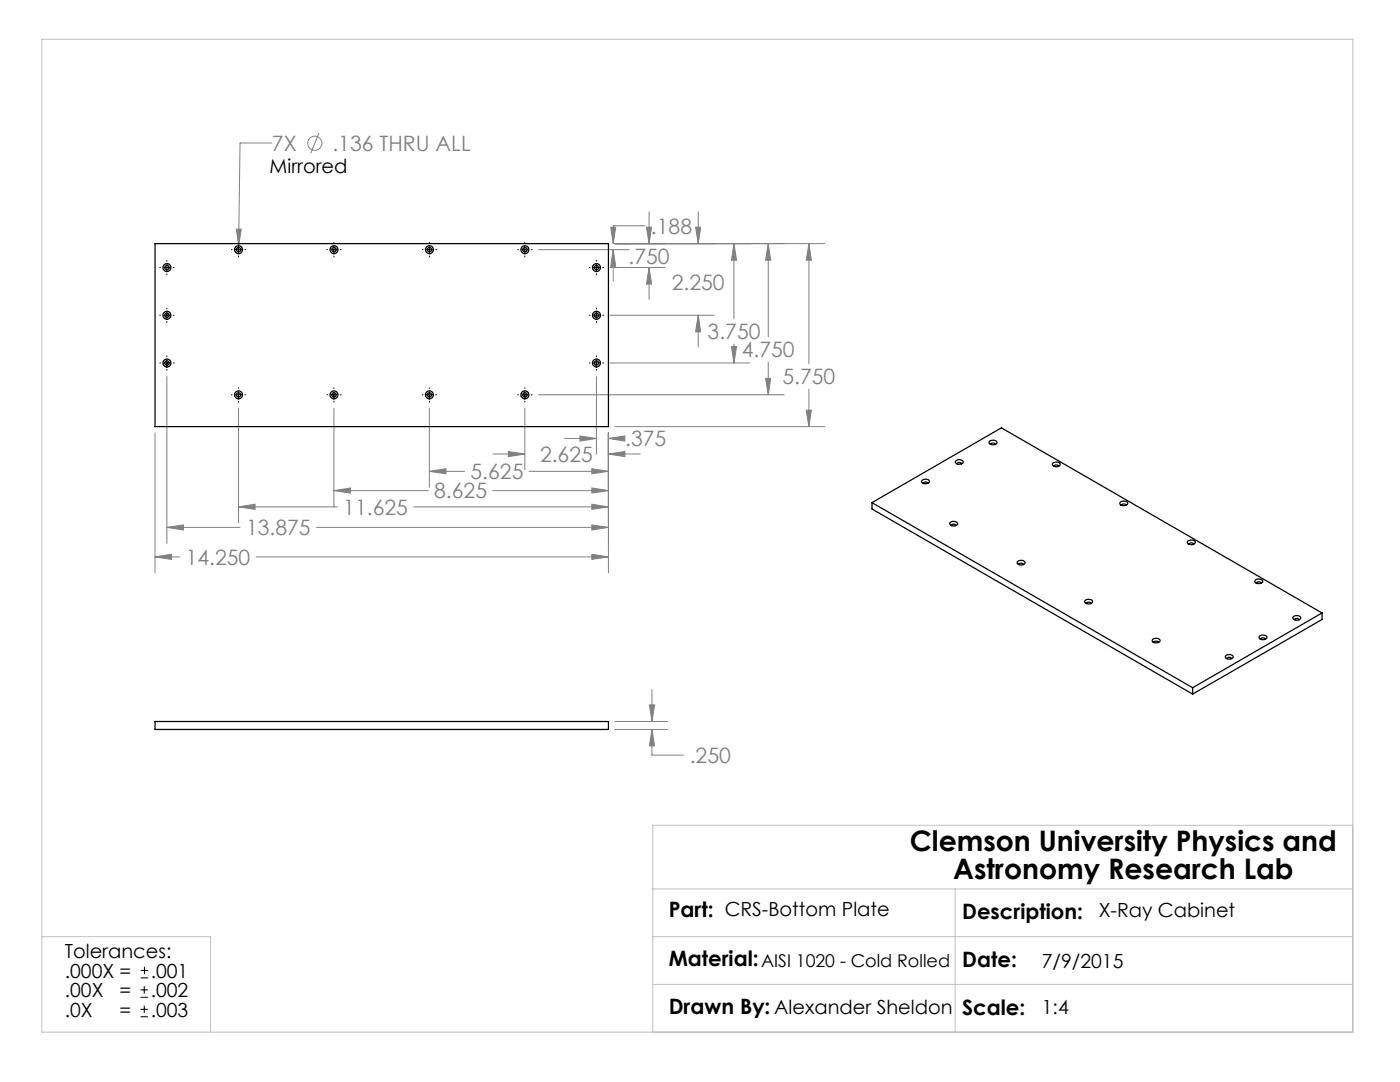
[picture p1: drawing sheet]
<svg xmlns="http://www.w3.org/2000/svg" width="279mm" height="216mm" viewBox="0 0 279 216" stroke-linecap="round" stroke-linejoin="round" font-family="sans-serif">
<g fill="none" stroke="#808080" stroke-width=".2">
<path d="M54.3 28.5h-6.4l-.3 20.5M63.6 26.6l-1.6 4M47.2 45.7h1l-.6 3.3zM107.5 49.8h18.1M121.7 53.4h11M121.9 45.3h1l-.5 3.3zM122.4 49.8v6.4M122.4 49.8l.5 3.3h-1zM122.7 48.6h41.9M128.7 45h-6.3v3.6M129 45.3h1l-.5 3.3zM129.5 42.3v6.3"/>
<path d="M129.5 53.4v6.3M129.5 53.4l.5 3.3h-1zM138.8 45.3h1l-.5 3.3zM139.3 42.3v6.3M146.5 48.6l.5 3.3h-1zM146.5 48.6v15M153.3 48.6l.5 3.3h-1zM153.3 48.6v18.6M161.4 48.6l.5 3.3h-1zM161.4 48.6v24M33.3 75.1v33.3M107.5 78.8h49"/>
<path d="M119 75.1v15.6M121.7 62.9h20.8M121.7 72.4h27.9M139.3 62.9l.5 3.3h-1zM139.3 62.9v6.4M146 69.1h1l-.5 3.3zM146.5 68.7v3.7M152.8 75.5h1l-.5 3.3zM153.3 72.2v6.6M161.4 77.6v7.5M30.9 86.4v27.9M47.6 81.5v22.8"/>
<path d="M66.6 97.9l3.4-.5v1zM66.6 81.5v19.6M66.6 97.9h18.9M85.7 94.1l3.3-.6v1zM85.7 81.5v15.7M85.7 94.1h7M98.4 97.9h23M98.4 90.6h6.3M101.5 90.1l3.2 .5-3.2 .5zM104.7 81.5v12.3M105.6 94.1h15.8M112.7 87.5h6.3"/>
<path d="M115.7 87l3.3 .5-3.3 .5zM118.1 93.5l3.3 .6-3.3 .4zM118.1 97.4l3.3 .5-3.3 .5zM121.4 87.5l3.3-.5v1zM121.4 90.6l3.3-.5v1zM121.4 86.4v27.9M121.4 87.5h2.2M121.4 90.6h6.4M122.7 85.1h41.9M160.9 81.8h1l-.5 3.3zM30.9 111.1l3.3-.5v1zM30.9 111.1h5"/>
<path d="M33.3 105.2l3.3-.5v1.1zM33.3 105.2h14.6M47.6 101.1l3.3-.5v1zM47.6 101.1h19.7M51.1 111.1h70.3M63.1 105.2h58.3M82.6 101.1h38.8M118.1 100.6l3.3 .5-3.3 .5zM118.1 104.7l3.3 .5-3.3 .6zM118.1 110.6l3.3 .5-3.3 .5zM130.1 137.6v6.4M122.7 145.6h10.6"/>
<path d="M122.7 144h10.6M129.6 140.7h1l-.5 3.3zM130.1 145.6l.5 3.2h-1zM130.1 145.6v5.1h6.4"/>
<circle cx="62.8" cy="28.6" r="1.41"/>
</g>
<g fill="none" stroke="#000" stroke-width=".2">
<path d="M31.9 53.4h.1M32.7 53.4h1.2M33.3 52v.1M33.3 52.7v1.3M33.3 54.6v.2M34.6 53.4h.1M46.2 49.8h.1M47 49.8h1.2M47.6 48.4v.1M47.6 49.2v1.2M47.6 51.1v.2M48.9 49.8h.1"/>
<path d="M65.2 49.8h.2M66 49.8h1.3M66.6 48.4v.1M66.6 49.2v1.2M66.6 51.1v.2M67.9 49.8h.2M84.3 49.8h.1M85.1 49.8h1.2M85.7 48.4v.1M85.7 49.2v1.2M85.7 51.1v.2M87 49.8h.1"/>
<path d="M103.3 49.8h.2M104.1 49.8h1.3M104.7 48.4v.1M104.7 49.2v1.2M104.7 51.1v.2M106 49.8h.2M117.6 53.4h.2M118.4 53.4h1.3M119 52v.1M119 52.7v1.3M119 54.6v.2M120.3 53.4h.2"/>
<path d="M31.9 72.4h.1M31.9 62.9h.1M32.7 72.4h1.2M32.7 62.9h1.2M33.3 61.5v.1M33.3 62.3v1.2M33.3 64.2v.1M33.3 71v.2M33.3 71.8v1.3M33.3 73.7v.2M34.6 72.4h.1M34.6 62.9h.1"/>
<path d="M46.2 78.8h.1M47 78.8h1.2M47.6 77.4v.1M47.6 78.1v1.3M48.9 78.8h.1M65.2 78.8h.2M66 78.8h1.3M66.6 77.4v.1M66.6 78.1v1.3M67.9 78.8h.2M84.3 78.8h.1M85.1 78.8h1.2"/>
<path d="M85.7 77.4v.1M85.7 78.1v1.3M87 78.8h.1M103.3 78.8h.2M104.1 78.8h1.3M104.7 77.4v.1M104.7 78.1v1.3M106 78.8h.2M117.6 72.4h.2M117.6 62.9h.2M118.4 72.4h1.3M118.4 62.9h1.3"/>
<path d="M119 61.5v.1M119 62.3v1.2M119 64.2v.1M119 71v.2M119 71.8v1.3M119 73.7v.2M120.3 72.4h.2M120.3 62.9h.2M47.6 80v.2M66.6 80v.2M85.7 80v.2M104.7 80v.2"/>
<path d="M28 199h1.5M28 197.5h1.5M28.1 195.1h1.5M28.1 193.6h1.5M28.8 196.8v1.5M28.8 192.9v1.5M28 202.9h1.5M28 201.4h1.5M28.8 200.7v1.4"/>
</g>
<path d="M8.4 7.8h261.6v198.2h-261.6zM130.3 177.4h139.7M190.6 177.4v28.6M270 164.7h-139.7v41.3M8.4 186.9h33.6v19.1M130.3 186.9h139.7M130.3 196.4h139.7" fill="none" stroke="#c0c0c0" stroke-width=".2"/>
<path d="M130.1 145.6l.5 3.2h-1zM129.6 140.7h1l-.5 3.3zM121.9 45.3h1l-.5 3.3zM122.4 49.8l.5 3.3h-1zM129 45.3h1l-.5 3.3zM129.5 53.4l.5 3.3h-1zM138.8 45.3h1l-.5 3.3zM139.3 62.9l.5 3.3h-1zM146.5 48.6l.5 3.3h-1zM146 69.1h1l-.5 3.3zM153.3 48.6l.5 3.3h-1zM152.8 75.5h1l-.5 3.3zM161.4 48.6l.5 3.3h-1zM160.9 81.8h1l-.5 3.3zM121.4 87.5l3.3-.5v1zM115.7 87l3.3 .5-3.3 .5zM121.4 90.6l3.3-.5v1zM101.5 90.1l3.2 .5-3.2 .5zM118.1 93.5l3.3 .6-3.3 .4zM85.7 94.1l3.3-.6v1zM118.1 97.4l3.3 .5-3.3 .5zM66.6 97.9l3.4-.5v1zM118.1 100.6l3.3 .5-3.3 .5zM47.6 101.1l3.3-.5v1zM118.1 104.7l3.3 .5-3.3 .6zM33.3 105.2l3.3-.5v1.1zM118.1 110.6l3.3 .5-3.3 .5zM30.9 111.1l3.3-.5v1zM47.2 45.7l.4 3.3 .6-3.3z" fill="#808080"/>
<g fill="none" stroke="#000" stroke-width=".25">
<path d="M30.9 48.6h90.5v36.5h-90.5zM184 95.9a.89 .89 0 0 1 1.5 .3 .97 .97 0 0 1-1.6-.2zM184.3 96.4a.46 .46 0 0 1 .4-.2 .46 .46 0 0 1 .4 .2M190.7 92a.9 .9 0 0 1 1.5 .3 .94 .94 0 0 1-1.6-.2zM191 92.6a.46 .46 0 0 1 .5-.3 .46 .46 0 0 1 .4 .3M197.6 88a.89 .89 0 0 1 1.4 .4 .92 .92 0 0 1-1.6-.2zM197.8 88.7a.46 .46 0 0 1 .4-.3 .46 .46 0 0 1 .4 .3M210.2 92.4a.85 .85 0 0 1 1.4 .4 .89 .89 0 0 1-1.6-.2zM210.4 93.1a.46 .46 0 0 1 .4-.3 .46 .46 0 0 1 .4 .3M174 100.3l64 36.9M174 100.3l25.8-14.9 64 36.9M174 100.3v1.3l64 36.9"/>
<path d="M189.6 104.3a.9 .9 0 0 1 1.5 .3 .95 .95 0 0 1-1.6-.1zM189.9 104.9a.46 .46 0 0 1 .4-.3 .46 .46 0 0 1 .4 .3M203.1 112.1a.89 .89 0 0 1 1.5 .3 .96 .96 0 0 1-1.6-.2zM203.4 112.7a.44 .44 0 0 1 .4-.3 .44 .44 0 0 1 .4 .3M216.6 119.7a1.05 1.05 0 0 1 1.5 .3 .87 .87 0 0 1-.9 .5 .87 .87 0 0 1-.7-.5zM223.7 100.2a.97 .97 0 0 1 1.4 .2 .9 .9 0 0 1-1.6 0zM223.8 100.8a.46 .46 0 0 1 .5-.3 .46 .46 0 0 1 .4 .3M237 108a1.08 1.08 0 0 1 1.5 .2 .87 .87 0 0 1-.8 .5 .87 .87 0 0 1-.7-.5zM237.3 108.6a.44 .44 0 0 1 .4-.3 .44 .44 0 0 1 .5 .3M250.5 115.8a1.01 1.01 0 0 1 1.5 .2 .9 .9 0 0 1-1.6 0zM250.8 116.4a.46 .46 0 0 1 .4-.3 .46 .46 0 0 1 .4 .3M216.9 120.4a.46 .46 0 0 1 .4-.2 .46 .46 0 0 1 .4 .2"/>
<path d="M230 127.6a.98 .98 0 0 1 1.5 .2 .9 .9 0 0 1-1.6 0zM230.3 128.2a.46 .46 0 0 1 .4-.3 .46 .46 0 0 1 .4 .3M238 137.2v1.3M244.6 130.9a.87 .87 0 0 1 1.5 .3 .93 .93 0 0 1-1.6-.2zM244.9 131.4a.46 .46 0 0 1 .4-.2 .46 .46 0 0 1 .4 .2M251.5 126.9a.91 .91 0 0 1 1.3 .4 .95 .95 0 0 1-1.6-.2zM251.6 127.6a.46 .46 0 0 1 .5-.3 .46 .46 0 0 1 .4 .3M258.2 123a.87 .87 0 0 1 1.4 .4 .93 .93 0 0 1-1.6-.2zM258.4 123.7a.46 .46 0 0 1 .4-.3 .46 .46 0 0 1 .4 .3M263.8 122.3l-25.8 14.9M263.8 122.3v1.3l-25.8 14.9M30.9 144h90.5v1.6h-90.5z"/>
<circle cx="33.3" cy="53.4" r=".8"/>
<circle cx="33.3" cy="53.4" r=".42"/>
<circle cx="47.6" cy="49.8" r=".8"/>
<circle cx="47.6" cy="49.8" r=".43"/>
<circle cx="66.7" cy="49.8" r=".8"/>
<circle cx="66.7" cy="49.8" r=".43"/>
<circle cx="85.7" cy="49.8" r=".8"/>
<circle cx="85.7" cy="49.8" r=".43"/>
<circle cx="104.8" cy="49.8" r=".8"/>
<circle cx="104.8" cy="49.8" r=".43"/>
<circle cx="119" cy="53.4" r=".8"/>
<circle cx="119.1" cy="53.4" r=".42"/>
<circle cx="33.3" cy="62.9" r=".8"/>
<circle cx="33.3" cy="72.4" r=".8"/>
<circle cx="33.3" cy="72.4" r=".42"/>
<circle cx="33.3" cy="62.9" r=".42"/>
<circle cx="47.6" cy="78.8" r=".8"/>
<circle cx="47.6" cy="78.8" r=".42"/>
<circle cx="66.7" cy="78.8" r=".8"/>
<circle cx="66.7" cy="78.8" r=".42"/>
<circle cx="85.7" cy="78.8" r=".8"/>
<circle cx="85.7" cy="78.8" r=".42"/>
<circle cx="104.8" cy="78.8" r=".8"/>
<circle cx="104.8" cy="78.8" r=".42"/>
<circle cx="119" cy="62.9" r=".8"/>
<circle cx="119" cy="72.4" r=".8"/>
<circle cx="119.1" cy="72.4" r=".42"/>
<circle cx="119.1" cy="62.9" r=".42"/>
</g>
<g font-size="5.6">
<text x="181.6" y="169.8">Clemson University Physics and</text>
<text x="190.2" y="175.5">Astronomy Research Lab</text>
</g>
<g font-size="4.2" fill="#808080">
<text x="54.3" y="30.1">7X</text>
<text x="66.3" y="30.1">.136 THRU ALL</text>
<text x="129.9" y="46.6">.188</text>
<text x="125.4" y="52.7">.750</text>
<text x="134.1" y="57.8">2.250</text>
<text x="141.2" y="67.7">3.750</text>
<text x="148.1" y="71.3">4.750</text>
<text x="156.2" y="76.7">5.750</text>
<text x="124.8" y="89.1">.375</text>
<text x="93.9" y="95.6">5.625</text>
<text x="107.8" y="92.2">2.625</text>
<text x="86.7" y="99.5">8.625</text>
<text x="49.1" y="106.8">13.875</text>
<text x="68.5" y="102.7">11.625</text>
<text x="37.1" y="112.7">14.250</text>
<text x="137.7" y="152.3">.250</text>
</g>
<g font-size="4.2">
<text x="133.5" y="183.1">Part: CRS-Bottom Plate</text>
<text x="192" y="183.3">Description:</text>
<text x="133.5" y="192.7">Material:</text>
<text x="192" y="192.9">Date:</text>
<text x="133.5" y="202.3">Drawn By: Alexander Sheldon</text>
<text x="192" y="202.5">Scale:</text>
</g>
<g font-size="3.9">
<text x="53.8" y="34.6">Mirrored</text>
<text x="219.3" y="183.1">X-Ray Cabinet</text>
<text x="12.9" y="191.2">Tolerances:</text>
<text x="12.9" y="195.1">.000X =</text>
<text x="30.1" y="195.1">.001</text>
<text x="207.9" y="193.1">7/9/2015</text>
<text x="12.9" y="199">.00X</text>
<text x="12.9" y="202.8">.0X</text>
<text x="23.9" y="202.8">=</text>
<text x="23.9" y="199">=</text>
<text x="30.1" y="202.8">.003</text>
<text x="30.1" y="199">.002</text>
<text x="207.9" y="202.3">1:4</text>
</g>
<text font-size="3.5" x="151.9" y="192.9">AISI 1020 - Cold Rolled</text>
</svg>
